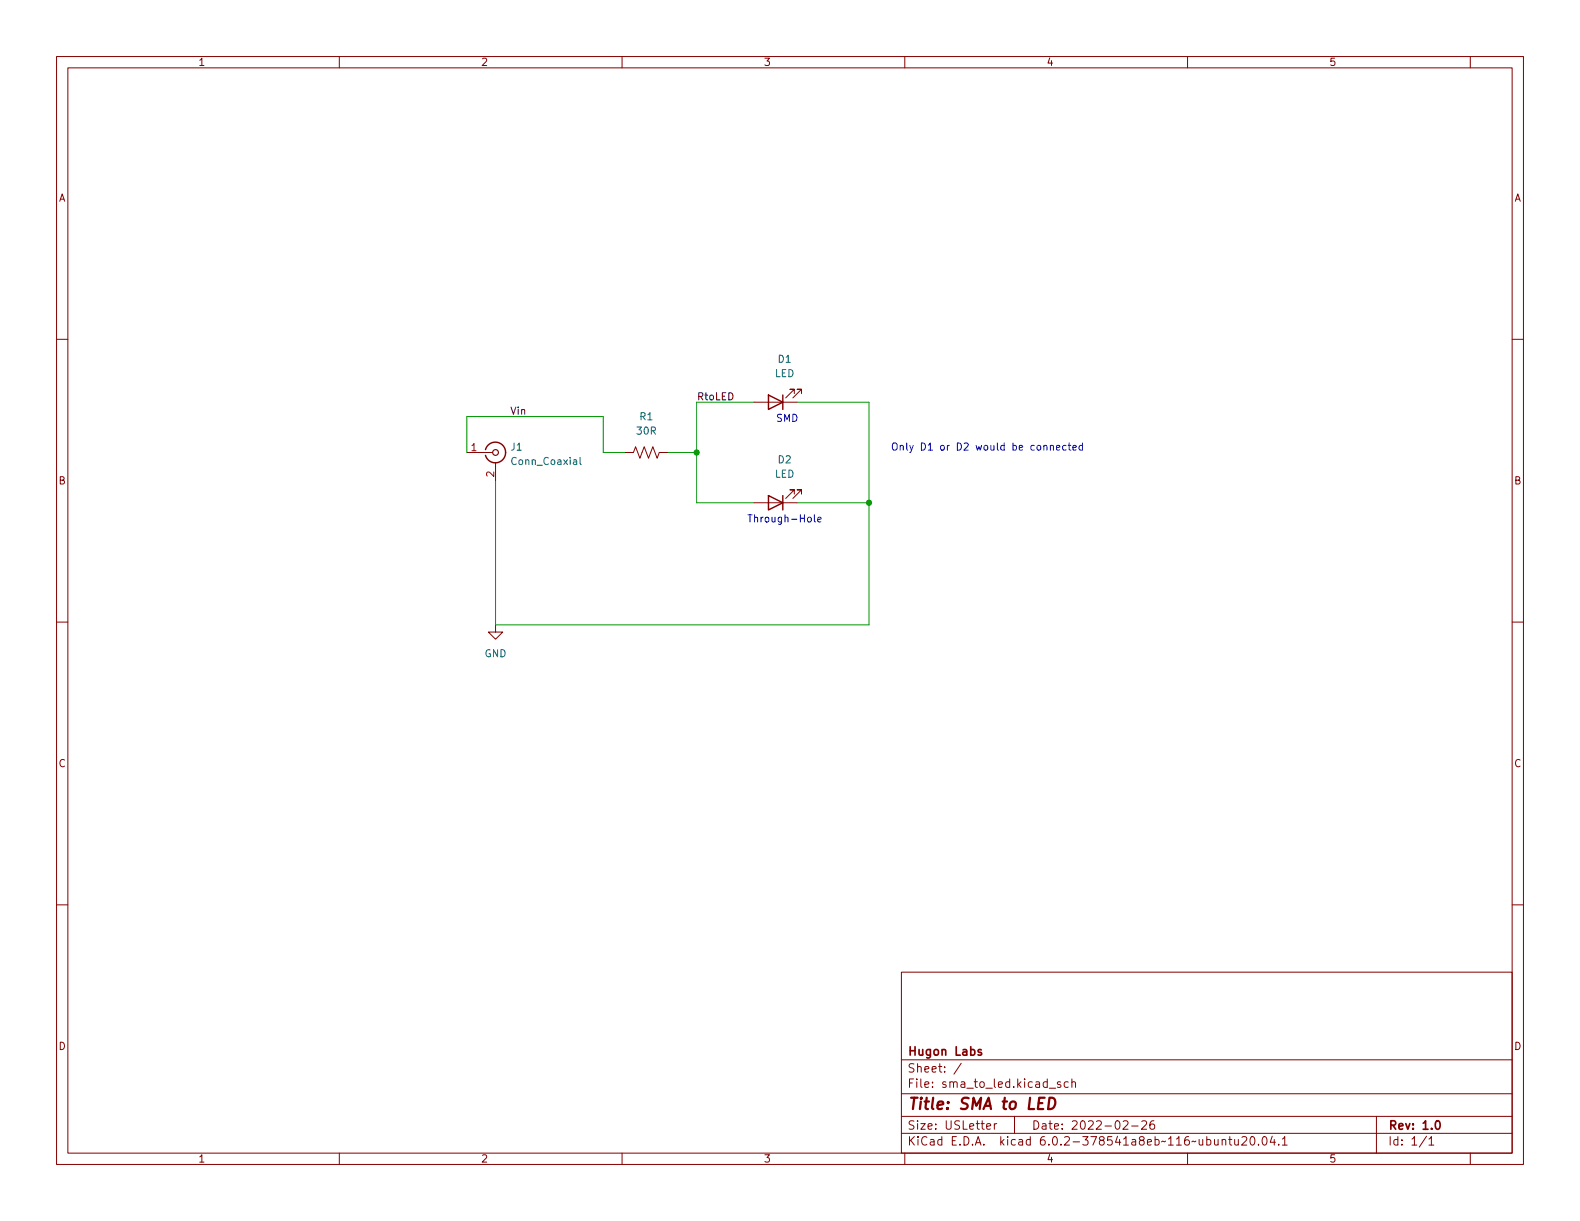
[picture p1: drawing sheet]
<svg xmlns="http://www.w3.org/2000/svg" width="279mm" height="216mm" viewBox="0 0 279 216" stroke-linecap="round" stroke-linejoin="round" font-family="sans-serif">
<g fill="none" stroke="#840000" stroke-width=".18">
<path d="M10 10h259.4v195.9h-259.4zM12 12h255.4v191.9h-255.4zM60 10v2M110 10v2M160 10v2M210 10v2M260 10v2M10 60h2M267.4 60h2M133.3 71.1h7.7M140.5 69.6v-.8h-.8h.8l-1.6 1.6M141.7 69.6v-.8h-.7h.7l-1.5 1.6"/>
<path d="M82.5 80h4.6M87.6 81.8v3.3M110.5 80h1.5l.4-1 .8 2 .7-2 .8 2 .7-2 .8 2 .4-1h1.5M133.3 88.9h7.7M140.5 87.4v-.8h-.8h.8l-1.6 1.5M141.7 87.4v-.8h-.7h.7l-1.5 1.5M10 110h2M87.6 110.5v1.3h1.3l-1.3 1.2-1.2-1.2h1.2M267.4 110h2M10 160h2M267.4 160h2M159.4 171.9h108v32h-108z"/>
<path d="M159.4 197.4h108M159.4 193.4h108M159.4 187.4h108M170 188l-1.3 1.9M174.5 199.2l.7-.2-.1-.3h-.4l-.2 .2v.7h.6M175.8 198.7v1M176.3 198.7h-.3l-.2 .3M179.4 197.4v3M185.5 192.4h1.2M187.5 191.4l-.3-.1-.2 .2v.2l.5 .2v.3h-.5M188.9 191.4l-.4-.1-.3 .3v.4l.1 .2h.6M189.5 191.4l.3-.1 .3 .1 .1 .9"/>
<path d="M189.5 190.8v1.5M198.6 198.3l.6-.1 .2 .1 .1 .3-1 1.1h1M200.1 199.1h1.2M201.9 198.3l.6-.1 .2 .1 .1 .3-1 1.1h1M204 198.2a.59 .59 0 0 0-.7 .6v.6l.2 .2 .4 .1 .2-.2 .1-.5-.2-.2-.4-.1-.3 .3M243.4 197.4v6.5M60 203.9v2M110 203.9v2M159.4 200.4h108M160 203.9v2M210 203.9v2M216.1 201.6l.2-.1h.4l.1 1"/>
<path d="M216.1 201.5v1M217.3 201.5h.5M217.5 201v1.3l.3 .2M218.3 201.5l.1 .9 .4 .1 .2-.2M219 201.5v1M219.6 201.1l.6-.1 .2 .1 .1 .3-1 1.1h1M221.2 201.1l.2-.1a.81 .81 0 0 1 .6 .6 .81 .81 0 0 1-.3 .8l-.2 .1a.81 .81 0 0 1-.3-1.4zM222.5 202.3v.2M223.4 201h.1a.81 .81 0 0 1 .6 .6 .81 .81 0 0 1-.3 .8l-.1 .1a.81 .81 0 0 1-.6-.6 .81 .81 0 0 1 .3-.9zM225 200.9l-.4 1.1h.9M225.3 201.5v1M226.1 202.3v.2"/>
<path d="M226.8 201.4l.4-.4v1.5M226.8 202.5h.8M252.3 200.9l-1.3 1.9M252.7 201.4l.4-.4v1.5M252.7 202.5h.8M260 203.9v2"/>
</g>
<path d="M173.5 185.7l-.3-.1-.2 .2v.2l.5 .1v.4h-.5M254 198.2h.2a.82 .82 0 0 1 .6 .6 .82 .82 0 0 1-.3 .8l-.2 .1a.81 .81 0 0 1-.6-.6 .81 .81 0 0 1 .3-.9z" fill="none" stroke="#840000" stroke-width=".3"/>
<path d="M185.6 194.1h.5a1.08 1.08 0 0 1 .5 1.1 1.08 1.08 0 0 1-.8 .9h-.5z" fill="none" stroke="#840000" stroke-width=".4"/>
<path d="M85.9 79.5a1.81 1.81 0 0 1 2.7-1 1.81 1.81 0 0 1 0 3 1.81 1.81 0 0 1-2.7-1M135.9 69.9l2.5 1.2-2.5 1.3zM138.4 69.9v2.5M135.9 87.6l2.5 1.3-2.5 1.3zM138.4 87.6v2.6" fill="none" stroke="#840000" stroke-width=".25"/>
<circle cx="87.6" cy="80" r=".51" fill="none" stroke="#840000" stroke-width=".2"/>
<path d="M102.6 80.9v1.1l.2 .1" fill="none" stroke="#006464" stroke-width=".18"/>
<path d="M185.7 78.9l.2-.1h.3l.1 .8M185.7 78.8v.8M186.8 79.2l.6-.1v-.3h-.4l-.2 .1 .1 .6h.5M188.5 78.8h-.3l-.3 .2 .1 .5h.5M188.9 78.8h.5M189.1 78.3v1.1l.3 .2M189.7 79.2l.6-.1v-.3h-.4l-.2 .1 .1 .6h.5M191.4 78.8h-.3l-.3 .2 .1 .5h.5M191.4 78.3v1.3M142.9 91.5h.3l.3 .2v.4l-.3 .2-.3-.1-.1-.1zM144 91v1.1l.2 .2M144.6 91.9l.6-.1v-.3h-.4l-.2 .1 .1 .6h.5" fill="none" stroke="#0000c2" stroke-width=".18"/>
<path d="M133.3 71.1h-10.1v17.8h10.1M141 71.1h12.7v39.4h-66.1v-25.4M82.5 80v-6.3h24.2v6.3h3.8M118.1 80h5.1M141 88.9h12.7" fill="none" stroke="#009600" stroke-width=".18"/>
<g fill="#009600" stroke="#009600" stroke-width=".18">
<circle cx="153.7" cy="88.9" r=".46"/>
<circle cx="123.2" cy="80" r=".46"/>
</g>
<text font-size="2.8" fill="#840000" x="160.4" y="196.2">Title: SMA to LED</text>
<g font-size="2.1" fill="#840000">
<text x="160.4" y="189.7">Sheet: /</text>
<text x="160.4" y="186.7">Hugon Labs</text>
<text x="160.4" y="192.4">File: sma_to_led.kicad_sch</text>
<text x="160.4" y="202.5">KiCad E.D.A. kicad 6.0.2-378541a8eb~116~ubuntu20.04.1</text>
<text x="160.4" y="199.7">Size: USLetter</text>
<text x="182.4" y="199.7">Date: 2022-02-26</text>
<text x="245.4" y="199.7">Rev: 1.0</text>
<text x="245.4" y="202.5">Id: 1/1</text>
</g>
<g font-size="1.8" fill="#840000">
<text x="35" y="11.6">1</text>
<text x="85" y="11.6">2</text>
<text x="135" y="11.6">3</text>
<text x="185" y="11.6">4</text>
<text x="235" y="11.6">5</text>
<text x="10.3" y="35.6">A</text>
<text x="267.7" y="35.6">A</text>
<text x="10.3" y="85.7">B</text>
<text x="267.7" y="85.7">B</text>
<text x="10.3" y="135.6">C</text>
<text x="267.7" y="135.6">C</text>
<text x="10.3" y="185.7">D</text>
<text x="267.7" y="185.7">D</text>
<text x="35" y="205.6">1</text>
<text x="85" y="205.6">2</text>
<text x="135" y="205.6">3</text>
<text x="185" y="205.6">4</text>
<text x="235" y="205.6">5</text>
</g>
<g font-size="1.8" fill="#006464">
<text x="137.6" y="64.1">D1</text>
<text x="137" y="66.7">LED</text>
<text x="112.7" y="76.8">30R</text>
<text x="113.2" y="74.3">R1</text>
<text x="90.4" y="79.7">J1</text>
<text x="90.7" y="82.2">Conn_Coaxial</text>
<text x="137.6" y="81.9">D2</text>
<text x="137" y="84.5">LED</text>
<text x="85.7" y="116.2">GND</text>
</g>
<g font-size="1.8" fill="#0f0f0f">
<text x="123.2" y="70.8">RtoLED</text>
<text x="90.2" y="73.3">Vin</text>
</g>
<g font-size="1.8" fill="#0000c2">
<text x="137.2" y="74.6">SMD</text>
<text x="157.5" y="79.7">Only D1 or D2 would be connected</text>
<text x="132.1" y="92.4">Through-Hole</text>
</g>
<g font-size="1.8" fill="#a90000">
<text x="83.3" y="79.8">1</text>
<text x="87.4" y="84.3" transform="rotate(-90 87.4 84.3)">2</text>
</g>
</svg>
